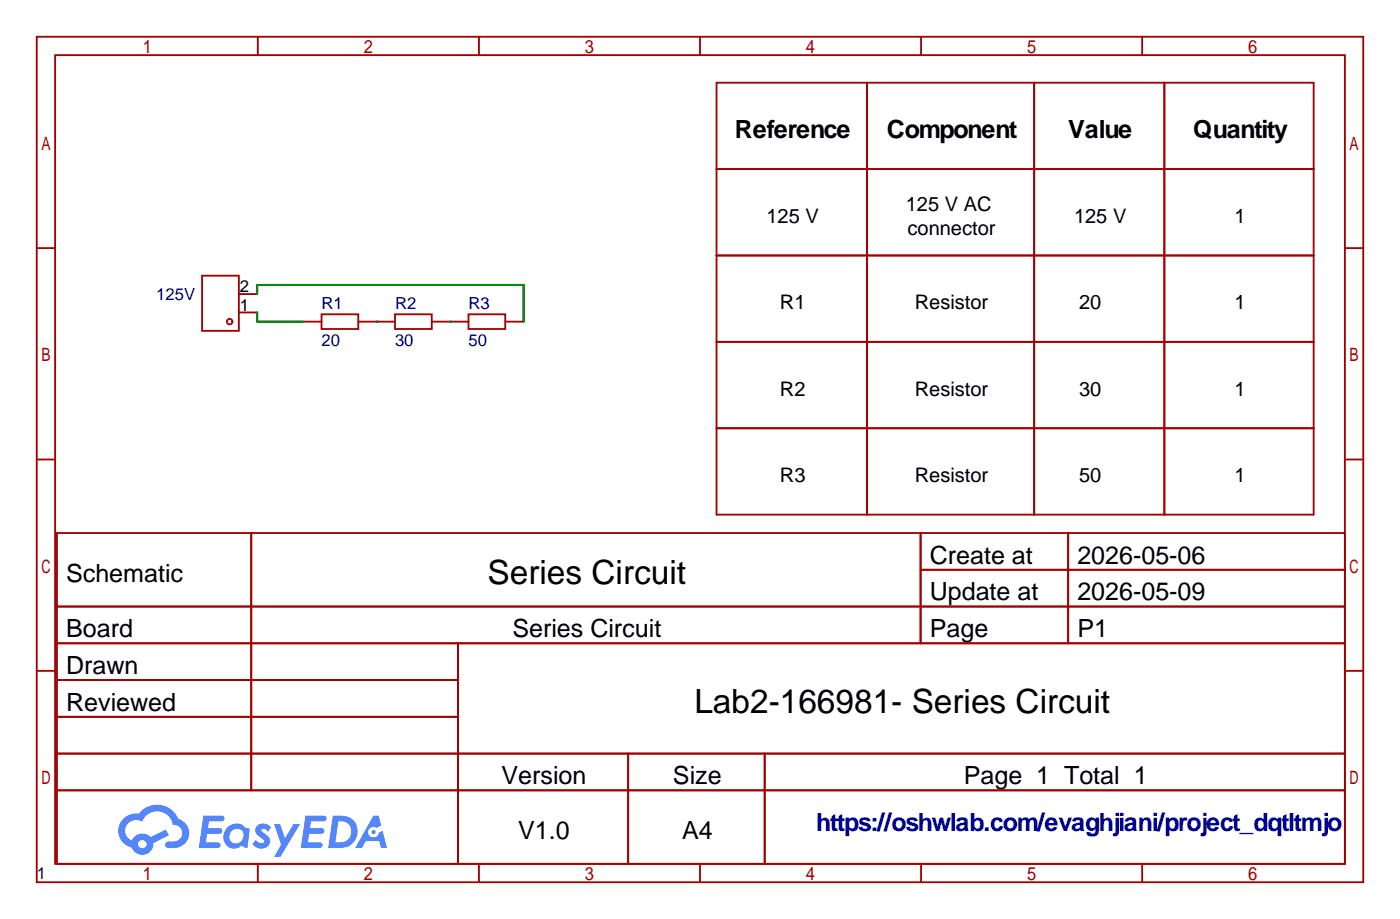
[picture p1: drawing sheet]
<svg xmlns="http://www.w3.org/2000/svg" width="194mm" height="127mm" viewBox="0 0 194 127" stroke-linecap="round" stroke-linejoin="round" font-family="sans-serif">
<g fill="none" stroke="#a10000" stroke-width=".25">
<path d="M5.1 5.1h183.4v116.8h-183.4zM7.6 7.6h178.3v111.8h-178.3zM35.6 5.1v2.5M66.2 5.1v2.5M96.8 5.1v2.5M127.3 5.1v2.5M157.9 5.1v2.5M5.1 34.3h2.5M185.9 34.3h2.6M5.1 63.5h2.5M7.9 73.7h178v45.7h-178zM34.7 73.7v35.5"/>
<path d="M127.3 73.7v15.2M127.3 78.7h58.6M147.7 73.7v15.2M185.9 63.5h2.6M5.1 92.7h2.5M7.9 83.8h178M7.9 88.9h178M7.9 94h55.4M7.9 99.1h55.4M63.3 88.9v30.5M185.9 92.7h2.6M7.9 104.1h178"/>
<path d="M7.9 109.2h178M35.6 119.4v2.5M66.2 119.4v2.5M86.8 104.1v15.3M96.8 119.4v2.5M105.7 104.1v15.3M127.3 119.4v2.5M157.9 119.4v2.5"/>
</g>
<g fill="#5487ff">
<path d="M35.6 114.1a1.3 1.3 0 0 1 1.9 .2l-.4 .7a.54 .54 0 0 0-1-.3l.1 .2a2.71 2.71 0 0 1 1.1 1.2 1.27 1.27 0 0 1-.8 1.2 1.27 1.27 0 0 1-1.4-.4l-.2-.2 .5-.6a.7 .7 0 0 0 1.1 .3v-.3a2.92 2.92 0 0 1-1.2-1.2 .84 .84 0 0 1 .3-.8z"/>
<path d="M37.9 113.9h.8l.7 1.9 1.2-1.9h.9l-2.7 4.5h-.9l1-1.7z"/>
<path d="M28.1 112.7h1.6a1.31 1.31 0 0 1 1.3 .2 .4 .4 0 0 1-.4 .6h-1.7l-.1 .9h1.6a.4 .4 0 0 1 .3 .5 .4 .4 0 0 1-.4 .3h-1.7l-.1 1.2h.8a1.23 1.23 0 0 1 1.1 .2 .39 .39 0 0 1-.3 .6h-2.6z"/>
<path d="M42.2 112.7h1.6a1.32 1.32 0 0 1 1.3 .2 .39 .39 0 0 1-.4 .6h-1.7l-.1 .9h1.6a.4 .4 0 0 1 .3 .5 .4 .4 0 0 1-.4 .3h-1.7l-.1 1.2h.8a1.23 1.23 0 0 1 1.2 .2 .39 .39 0 0 1-.4 .6h-2.6z"/>
<path d="M51.6 112.7h.8l.3 1.4-.6 .3a.75 .75 0 0 0-1.2 .3 .75 .75 0 0 0 .5 1 .75 .75 0 0 0 1-.6l.5-.3 .6 2.4h-.8l-.3-1h-1.8l-.6 1h-.9z"/>
<path d="M46 112.7l-.6 4.5a6.3 6.3 0 0 0 2.9-.3 2.26 2.26 0 0 0 1-2.7 2.26 2.26 0 0 0-2.6-1.5zM46.8 113.5a1.47 1.47 0 0 1 1.8 1.3 1.47 1.47 0 0 1-1.5 1.6h-.7z"/>
<path d="M31.4 114.3a1.62 1.62 0 0 0-.4 2.1 1.62 1.62 0 0 0 2.1 .7l.3-.3 .4 .3 .4 .1 .3-2.5-.1-.3h-.2a.57 .57 0 0 1-.6-.4 1.73 1.73 0 0 0-2.2 .3zM32 114.9a.95 .95 0 0 1 1.4-.1 .95 .95 0 0 1 0 1.4 .96 .96 0 0 1-1.4 .1 .96 .96 0 0 1 0-1.4z"/>
<path d="M17.1 113.1a2.37 2.37 0 0 0 1.1 4 1.54 1.54 0 0 0 1.8 1 1.54 1.54 0 0 0 1.2-1.6l2.2-1.1-.5-.8-2.1 1.1a1.57 1.57 0 0 0-2.6 .5 1.5 1.5 0 0 1-.7-2.1 1.5 1.5 0 0 1 2.2-.5 2.23 2.23 0 0 1 2.3-1.5 2.23 2.23 0 0 1 1.9 1.9 1.16 1.16 0 0 1 1.3 1 1.16 1.16 0 0 1-1.1 1.3h-.7a.47 .47 0 0 0-.6 .4 .47 .47 0 0 0 .5 .5 2.33 2.33 0 0 0 2.9-2.1 2.1 2.1 0 0 0-1.6-2 3.2 3.2 0 0 0-5.4-.7h-.4a2.55 2.55 0 0 0-1.7 .7zM19.1 116.7a.6 .6 0 0 1 1.2 0 .6 .6 0 0 1-1.2 0z"/>
<circle cx="51.6" cy="115" r=".28"/>
</g>
<g fill="none" stroke="#a10000" stroke-width=".25">
<path d="M99.1 11.4h82.5v59.7h-82.5zM119.9 11.4v59.7M143 11.4v59.7M161 11.4v59.7M27.9 38.1h5.1v7.6h-5.1zM99.1 23.4h82.5M99.1 35.3h82.5M33 43.2h2.6M33 40.6h2.6M41.9 44.4h2.5M44.4 43.4h5.1v2.1h-5.1zM49.5 44.4h5.1"/>
<path d="M54.6 43.4h5.1v2.1h-5.1zM59.7 44.4h5.1M64.8 43.4h5v2.1h-5zM69.8 44.4h2.6M99.1 47.2h82.5M99.1 59.2h82.5"/>
<circle cx="31.7" cy="44.5" r=".38"/>
</g>
<path d="M35.6 40.6v-1.2h36.8v5M35.6 43.2v1.2h6.3M52.1 44.4h.1M62.2 44.4h.1" fill="none" stroke="#008700" stroke-width=".25"/>
<g font-size="4.6">
<text x="67.4" y="80.8">Series Circuit</text>
<text x="96" y="98.5">Lab2-166981- Series Circuit</text>
</g>
<g font-size="3.5">
<text x="101.6" y="19.1">Reference</text>
<text x="122.6" y="19.1">Component</text>
<text x="147.7" y="19.1">Value</text>
<text x="165" y="19.1">Quantity</text>
<text x="128.5" y="77.9">Create at</text>
<text x="148.9" y="77.9">2026-05-06</text>
<text x="9.1" y="80.4">Schematic</text>
<text x="128.5" y="83">Update at</text>
<text x="148.9" y="83">2026-05-09</text>
<text x="9.1" y="88">Board</text>
<text x="70.8" y="88">Series Circuit</text>
<text x="128.5" y="88">Page</text>
<text x="148.9" y="88">P1</text>
<text x="9.1" y="93.1">Drawn</text>
<text x="9.1" y="98.2">Reviewed</text>
<text x="69.3" y="108.4">Version</text>
<text x="93" y="108.4">Size</text>
<text x="133.2" y="108.4">Page 1 Total 1</text>
<text x="71.6" y="116">V1.0</text>
<text x="94.3" y="116">A4</text>
</g>
<text font-size="3.5" fill="#009" x="112.8" y="114.9">https://oshwlab.com/evaghjiani/project_dqtltmjo</text>
<g font-size="2.8">
<text x="125.2" y="29.1">125 V AC</text>
<text x="106" y="30.8">125 V</text>
<text x="125.5" y="32.5">connector</text>
<text x="148.5" y="30.8">125 V</text>
<text x="170.6" y="30.8">1</text>
<text x="107.8" y="42.7">R1</text>
<text x="126.5" y="42.7">Resistor</text>
<text x="149.2" y="42.7">20</text>
<text x="170.6" y="42.7">1</text>
<text x="107.8" y="54.7">R2</text>
<text x="126.5" y="54.7">Resistor</text>
<text x="149.2" y="54.7">30</text>
<text x="170.6" y="54.7">1</text>
<text x="107.8" y="66.6">R3</text>
<text x="126.5" y="66.6">Resistor</text>
<text x="149.2" y="66.6">50</text>
<text x="170.6" y="66.6">1</text>
</g>
<g font-size="2.3" fill="#000080">
<text x="21.6" y="41.4">125V</text>
<text x="44.4" y="42.7">R1</text>
<text x="44.4" y="47.8">20</text>
<text x="54.6" y="42.7">R2</text>
<text x="54.6" y="47.8">30</text>
<text x="64.8" y="42.7">R3</text>
<text x="64.8" y="47.8">50</text>
<text x="5.1" y="121.5">1</text>
</g>
<g font-size="2.3">
<text x="33.1" y="40.4">2</text>
<text x="33.1" y="43">1</text>
</g>
</svg>
